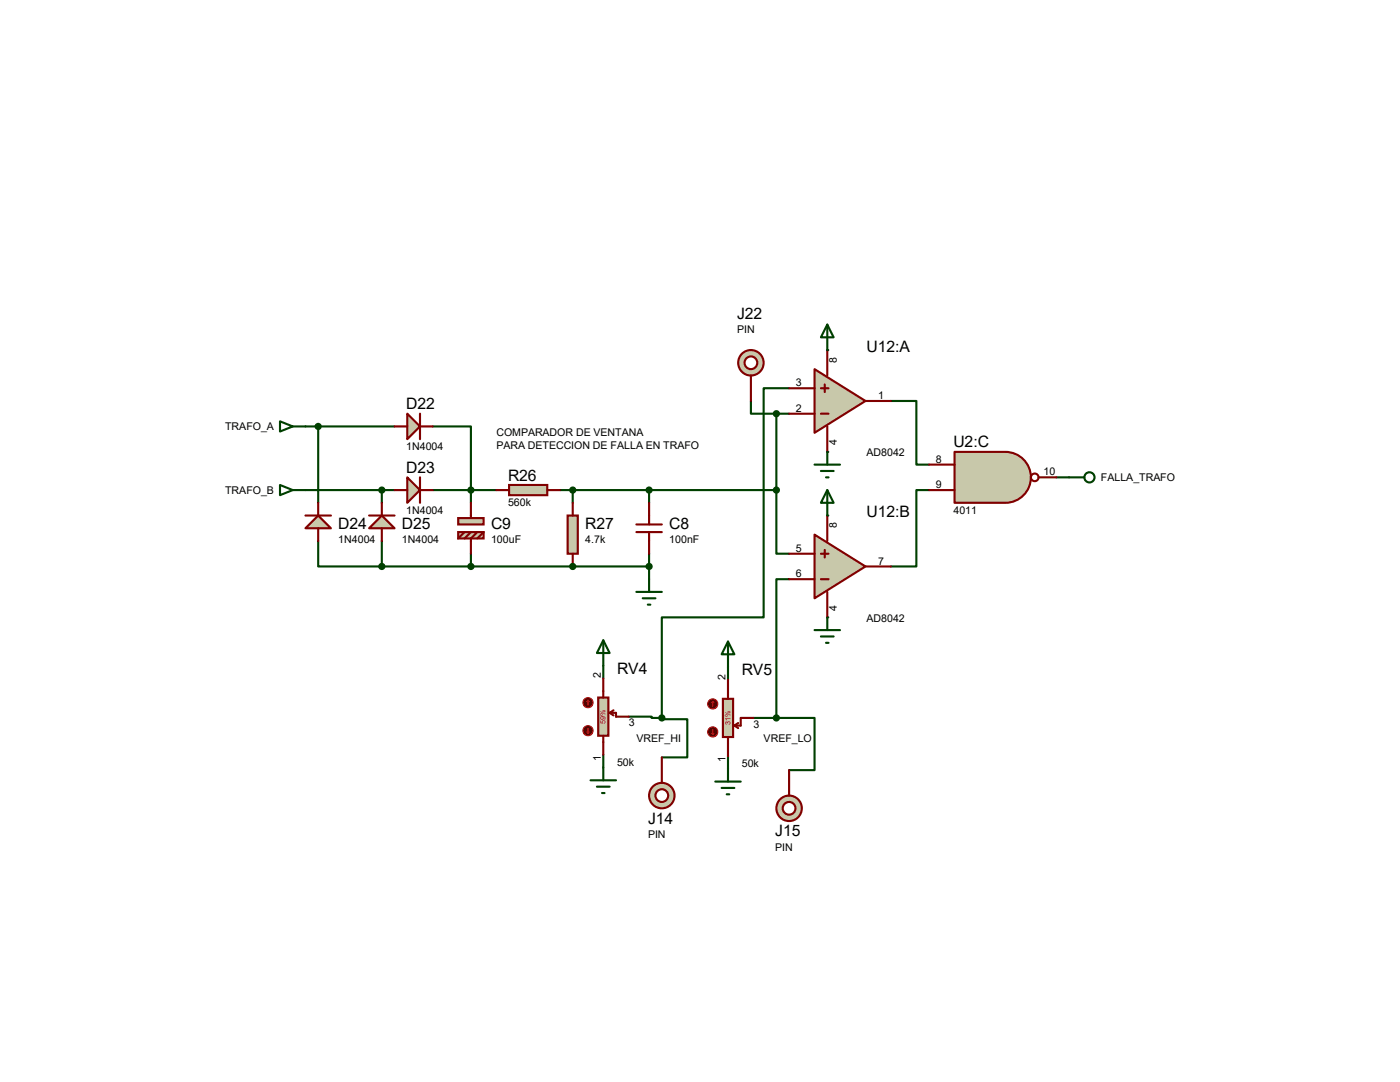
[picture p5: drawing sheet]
<svg xmlns="http://www.w3.org/2000/svg" width="279mm" height="216mm" viewBox="0 0 279 216" stroke-linecap="round" stroke-linejoin="round" font-family="sans-serif">
<path d="M120.4 132.8v2.6M145.3 133.1v2.5M120.4 150.6v2.6M145.3 150.9v2.5" fill="none" stroke="#004000" stroke-width=".42"/>
<g fill="#004000">
<circle cx="165.1" cy="102.9" r=".21"/>
<circle cx="165.1" cy="123.2" r=".21"/>
<circle cx="165.1" cy="69.8" r=".21"/>
<circle cx="165.1" cy="90.2" r=".21"/>
</g>
<path d="M177.8 80h5.1v12.7h2.5M185.4 97.8h-2.5v15.2h-5.1M210.8 95.2h2.6" fill="none" stroke="#004000" stroke-width=".42"/>
<circle cx="114.3" cy="113" r=".21" fill="#004000"/>
<g fill="none" stroke="#004000" stroke-width=".42">
<path d="M157.5 77.5h-5.1v45.7h-20.3v20.1M61 97.8h17.7M61 85.1h17.7M63.5 85.1v15.2M76.2 97.8v2.5M86.4 85.1h7.6v15.2M86.4 97.8h12.7M111.8 97.8h43.1M114.3 97.8v2.5M129.5 97.8v2.5M149.9 80v2.5h5M154.9 97.8v12.7h2.6"/>
<path d="M154.9 82.5v15.3M154.9 82.5h2.6M63.5 107.9v5.1h12.7M76.2 113h53.3M76.2 107.9v5.1M94 110.5v2.5M129.5 110.5v5.1M157.5 115.6h-2.6v27.7M120.4 127.8l1.3 2.5h-2.6zM120.4 127.8v5M145.3 128l1.3 2.6h-2.6zM145.3 128v5.1"/>
<path d="M117.9 155.7h5M119.1 157h2.6M120.1 158.2h.5M120.4 153.2v2.5M125.5 143h4.5v.3h2.1M132.1 143.3v.2h5.1v7.6h-5.1M142.7 156h5.1M144 157.2h2.6M145 158.5h.5M145.3 153.4v2.6M150.4 143.3h4.5M154.9 143.3h7.7v10.4h-5.1"/>
</g>
<path d="M119.4 139.2h2v7.6h-2z" fill="#c8c8aa" stroke="#800000" stroke-width=".42"/>
<path d="M120.4 135.4v3.8M120.4 146.8v3.8M121.7 142.2l.7 .5M121.7 142.2h1.2v.8h2.6M122.4 141.7l-.7 .5" fill="none" stroke="#800000" stroke-width=".42"/>
<circle cx="117.3" cy="140.2" r="1.02" fill="#400000" stroke="#f00" stroke-width=".21"/>
<path d="M117.3 139.7l-.2 .3M117.3 139.7l.3 .3M117.3 139.7v1" fill="none" stroke="#f00" stroke-width=".21"/>
<circle cx="117.3" cy="145.8" r="1.02" fill="#400000" stroke="#f00" stroke-width=".21"/>
<path d="M117.1 146l.2 .3M117.3 145.3v1M117.6 146l-.3 .3" fill="none" stroke="#f00" stroke-width=".21"/>
<path d="M144.3 139.4h2v7.7h-2z" fill="#c8c8aa" stroke="#800000" stroke-width=".42"/>
<path d="M145.3 135.6v3.8M145.3 147.1v3.8M146.6 144.8l.7 .5M147.3 144.3l-.7 .5M150.4 143.3h-2.6v1.5h-1.2" fill="none" stroke="#800000" stroke-width=".42"/>
<circle cx="142.2" cy="140.5" r="1.02" fill="#400000" stroke="#f00" stroke-width=".21"/>
<path d="M142.2 140l-.2 .2M142.2 140l.3 .2M142.2 140v1" fill="none" stroke="#f00" stroke-width=".21"/>
<circle cx="142.2" cy="146" r="1.02" fill="#400000" stroke="#f00" stroke-width=".21"/>
<path d="M142 146.3l.2 .3M142.2 145.5v1.1M142.5 146.3l-.3 .3" fill="none" stroke="#f00" stroke-width=".21"/>
<g fill="none" stroke="#004000" stroke-width=".42">
<path d="M213.4 95.2h3"/>
<circle cx="217.4" cy="95.2" r="1.02"/>
</g>
<path d="M162.6 106.7l10.1 6.3-10.1 6.4z" fill="#c8c8aa" stroke="#800000" stroke-width=".42"/>
<path d="M157.5 115.6h5.1M157.5 110.5h5.1M163.8 115.6h1.6M163.8 110.5h1.6M164.6 109.7v1.6M165.1 102.9v5M165.1 118.1v5.1M172.7 113h5.1" fill="none" stroke="#800000" stroke-width=".42"/>
<path d="M165.1 97.8l1.3 2.5h-2.6zM165.1 97.8v5.1M162.6 125.7h5M163.8 127h2.6M164.8 128.3h.6M165.1 123.2v2.5" fill="none" stroke="#004000" stroke-width=".42"/>
<path d="M162.6 73.7l10.1 6.3-10.1 6.4z" fill="#c8c8aa" stroke="#800000" stroke-width=".42"/>
<path d="M157.5 77.5h5.1M163.8 77.5h1.6M164.6 76.7v1.5M165.1 69.8v5.1M157.5 82.5h5.1M163.8 82.5h1.6M165.1 85.1v5.1M172.7 80h5.1" fill="none" stroke="#800000" stroke-width=".42"/>
<path d="M165.1 64.8l1.3 2.5h-2.6zM165.1 64.8v5M162.6 92.7h5M163.8 94h2.6M164.8 95.2h.6M165.1 90.2v2.5" fill="none" stroke="#004000" stroke-width=".42"/>
<path d="M190.5 90.2h10.2a5.1 5.1 0 0 1 5 5 5.1 5.1 0 0 1-5 5.1h-10.2z" fill="#c8c8aa" stroke="#800000" stroke-width=".42"/>
<g fill="none" stroke="#800000" stroke-width=".42">
<path d="M185.4 92.7h5.1M185.4 97.8h5.1M207.3 95.2h3.5"/>
<circle cx="206.5" cy="95.2" r=".76"/>
</g>
<path d="M55.9 84.1l2.5 1-2.5 1zM55.9 96.8l2.5 1-2.5 1zM58.4 85.1h2.6M58.4 97.8h2.6" fill="none" stroke="#004000" stroke-width=".42"/>
<path d="M101.6 96.8h7.6v2h-7.6z" fill="#c8c8aa" stroke="#800000" stroke-width=".42"/>
<path d="M99.1 97.8h2.5M109.2 97.8h2.6" fill="none" stroke="#800000" stroke-width=".42"/>
<path d="M113.3 102.9h2v7.6h-2z" fill="#c8c8aa" stroke="#800000" stroke-width=".42"/>
<path d="M114.3 100.3v2.6M114.3 110.5v2.5M127 106.2h5.1M127 104.6h5.1M129.5 100.3v4.3M129.5 106.2v4.3" fill="none" stroke="#800000" stroke-width=".42"/>
<circle cx="114.3" cy="113" r=".51" fill="#004000" stroke="#004000" stroke-width=".42"/>
<g fill="#c8c8aa" stroke="#800000" stroke-width=".42">
<path d="M91.4 103.4h5.1v1.2h-5.1z"/>
<path d="M91.4 106.2h5.1v1.2h-5.1z"/>
</g>
<path d="M92.7 106.2l-1.3 1.2M94 100.3v3.1M94 106.2l-1.3 1.2M95.2 106.2l-1.2 1.2v3.1M96.5 106.2l-1.3 1.2" fill="none" stroke="#800000" stroke-width=".42"/>
<g fill="#004000" stroke="#004000" stroke-width=".42">
<circle cx="129.5" cy="113" r=".51"/>
<circle cx="129.5" cy="97.8" r=".51"/>
</g>
<path d="M81.3 82.5l2.5 2.6-2.5 2.5z" fill="#c8c8aa" stroke="#800000" stroke-width=".42"/>
<path d="M78.7 85.1h2.6M83.8 82.5v5.1M83.8 85.1h2.6" fill="none" stroke="#800000" stroke-width=".42"/>
<path d="M81.3 95.2l2.5 2.6-2.5 2.5z" fill="#c8c8aa" stroke="#800000" stroke-width=".42"/>
<path d="M78.7 97.8h2.6M83.8 95.2v5.1M83.8 97.8h2.6" fill="none" stroke="#800000" stroke-width=".42"/>
<path d="M63.5 102.9l2.5 2.5h-5z" fill="#c8c8aa" stroke="#800000" stroke-width=".42"/>
<path d="M61 102.9h5M63.5 100.3v2.6M63.5 105.4v2.5" fill="none" stroke="#800000" stroke-width=".42"/>
<path d="M73.7 105.4l2.5-2.5 2.5 2.5z" fill="#c8c8aa" stroke="#800000" stroke-width=".42"/>
<path d="M73.7 102.9h5M76.2 100.3v2.6M76.2 105.4v2.5" fill="none" stroke="#800000" stroke-width=".42"/>
<g fill="#004000" stroke="#004000" stroke-width=".42">
<circle cx="76.2" cy="97.8" r=".51"/>
<circle cx="63.5" cy="85.1" r=".51"/>
<circle cx="94" cy="97.8" r=".51"/>
<circle cx="94" cy="113" r=".51"/>
<circle cx="76.2" cy="113" r=".51"/>
<circle cx="154.9" cy="97.8" r=".51"/>
<circle cx="114.3" cy="97.8" r=".51"/>
</g>
<path d="M127 118.1h5.1M128.3 119.4h2.5M129.5 115.6v2.5M129.3 120.6h.5" fill="none" stroke="#004000" stroke-width=".42"/>
<circle cx="132.1" cy="158.7" r="2.54" fill="#c8c8aa" stroke="#800000" stroke-width=".42"/>
<circle cx="132.1" cy="158.7" r="1.27" fill="#fff" stroke="#800000" stroke-width=".42"/>
<path d="M132.1 151.1v5.1" fill="none" stroke="#800000" stroke-width=".42"/>
<circle cx="132.1" cy="143.3" r=".51" fill="#004000" stroke="#004000" stroke-width=".42"/>
<circle cx="157.5" cy="161.3" r="2.54" fill="#c8c8aa" stroke="#800000" stroke-width=".42"/>
<circle cx="157.5" cy="161.3" r="1.27" fill="#fff" stroke="#800000" stroke-width=".42"/>
<path d="M157.5 153.7v5" fill="none" stroke="#800000" stroke-width=".42"/>
<circle cx="154.9" cy="143.3" r=".51" fill="#004000" stroke="#004000" stroke-width=".42"/>
<circle cx="149.9" cy="72.4" r="2.54" fill="#c8c8aa" stroke="#800000" stroke-width=".42"/>
<circle cx="149.9" cy="72.4" r="1.27" fill="#fff" stroke="#800000" stroke-width=".42"/>
<path d="M149.9 74.9v5.1" fill="none" stroke="#800000" stroke-width=".42"/>
<circle cx="154.9" cy="82.5" r=".51" fill="#004000" stroke="#004000" stroke-width=".42"/>
<g font-size="3.1">
<text x="147.1" y="63.6">J22</text>
<text x="172.9" y="70.2">U12:A</text>
<text x="81.1" y="81.7">D22</text>
<text x="190.3" y="89.3">U2:C</text>
<text x="81.1" y="94.4">D23</text>
<text x="101.4" y="95.9">R26</text>
<text x="67.5" y="105.5">D24</text>
<text x="80.2" y="105.5">D25</text>
<text x="98" y="105.5">C9</text>
<text x="116.8" y="105.5">R27</text>
<text x="133.6" y="105.5">C8</text>
<text x="172.9" y="103.3">U12:B</text>
<text x="123.1" y="134.5">RV4</text>
<text x="148" y="134.7">RV5</text>
<text x="129.3" y="164.3">J14</text>
<text x="154.7" y="166.9">J15</text>
</g>
<g font-size="2.1">
<text x="147.1" y="66.5">PIN</text>
<text x="158.8" y="77.1">3</text>
<text x="167" y="72.4" transform="rotate(-90 167 72.4)">8</text>
<text x="158.8" y="82.2">2</text>
<text x="175.3" y="79.6">1</text>
<text x="44.9" y="85.9">TRAFO_A</text>
<text x="81.1" y="89.8">1N4004</text>
<text x="99.1" y="87">COMPARADOR DE VENTANA</text>
<text x="99.1" y="89.6">PARA DETECCION DE FALLA EN TRAFO</text>
<text x="167" y="88.8" transform="rotate(-90 167 88.8)">4</text>
<text x="172.9" y="91.1">AD8042</text>
<text x="186.8" y="92.3">8</text>
<text x="208.3" y="94.9">10</text>
<text x="44.9" y="98.6">TRAFO_B</text>
<text x="101.4" y="101">560k</text>
<text x="186.8" y="97.4">9</text>
<text x="219.7" y="96">FALLA_TRAFO</text>
<text x="81.1" y="102.5">1N4004</text>
<text x="167" y="105.4" transform="rotate(-90 167 105.4)">8</text>
<text x="190.3" y="102.5">4011</text>
<text x="67.5" y="108.4">1N4004</text>
<text x="80.2" y="108.4">1N4004</text>
<text x="98" y="108.4">100uF</text>
<text x="116.8" y="108.4">4.7k</text>
<text x="133.6" y="108.4">100nF</text>
<text x="158.8" y="110.1">5</text>
<text x="175.3" y="112.6">7</text>
<text x="158.8" y="115.2">6</text>
<text x="167" y="121.8" transform="rotate(-90 167 121.8)">4</text>
<text x="172.9" y="124.1">AD8042</text>
<text x="119.9" y="135.4" transform="rotate(-90 119.9 135.4)">2</text>
<text x="144.8" y="135.6" transform="rotate(-90 144.8 135.6)">2</text>
<text x="125.5" y="144.9">3</text>
<text x="127" y="148">VREF_HI</text>
<text x="150.4" y="145.2">3</text>
<text x="152.4" y="148">VREF_LO</text>
<text x="119.9" y="151.8" transform="rotate(-90 119.9 151.8)">1</text>
<text x="123.1" y="152.8">50k</text>
<text x="144.8" y="152.1" transform="rotate(-90 144.8 152.1)">1</text>
<text x="148" y="153">50k</text>
<text x="129.3" y="167.3">PIN</text>
<text x="154.7" y="169.8">PIN</text>
</g>
<g font-size="1.4" fill="#c00000">
<text x="120.9" y="144.4" transform="rotate(-90 120.9 144.4)">59%</text>
<text x="145.8" y="144.7" transform="rotate(-90 145.8 144.7)">31%</text>
</g>
</svg>
